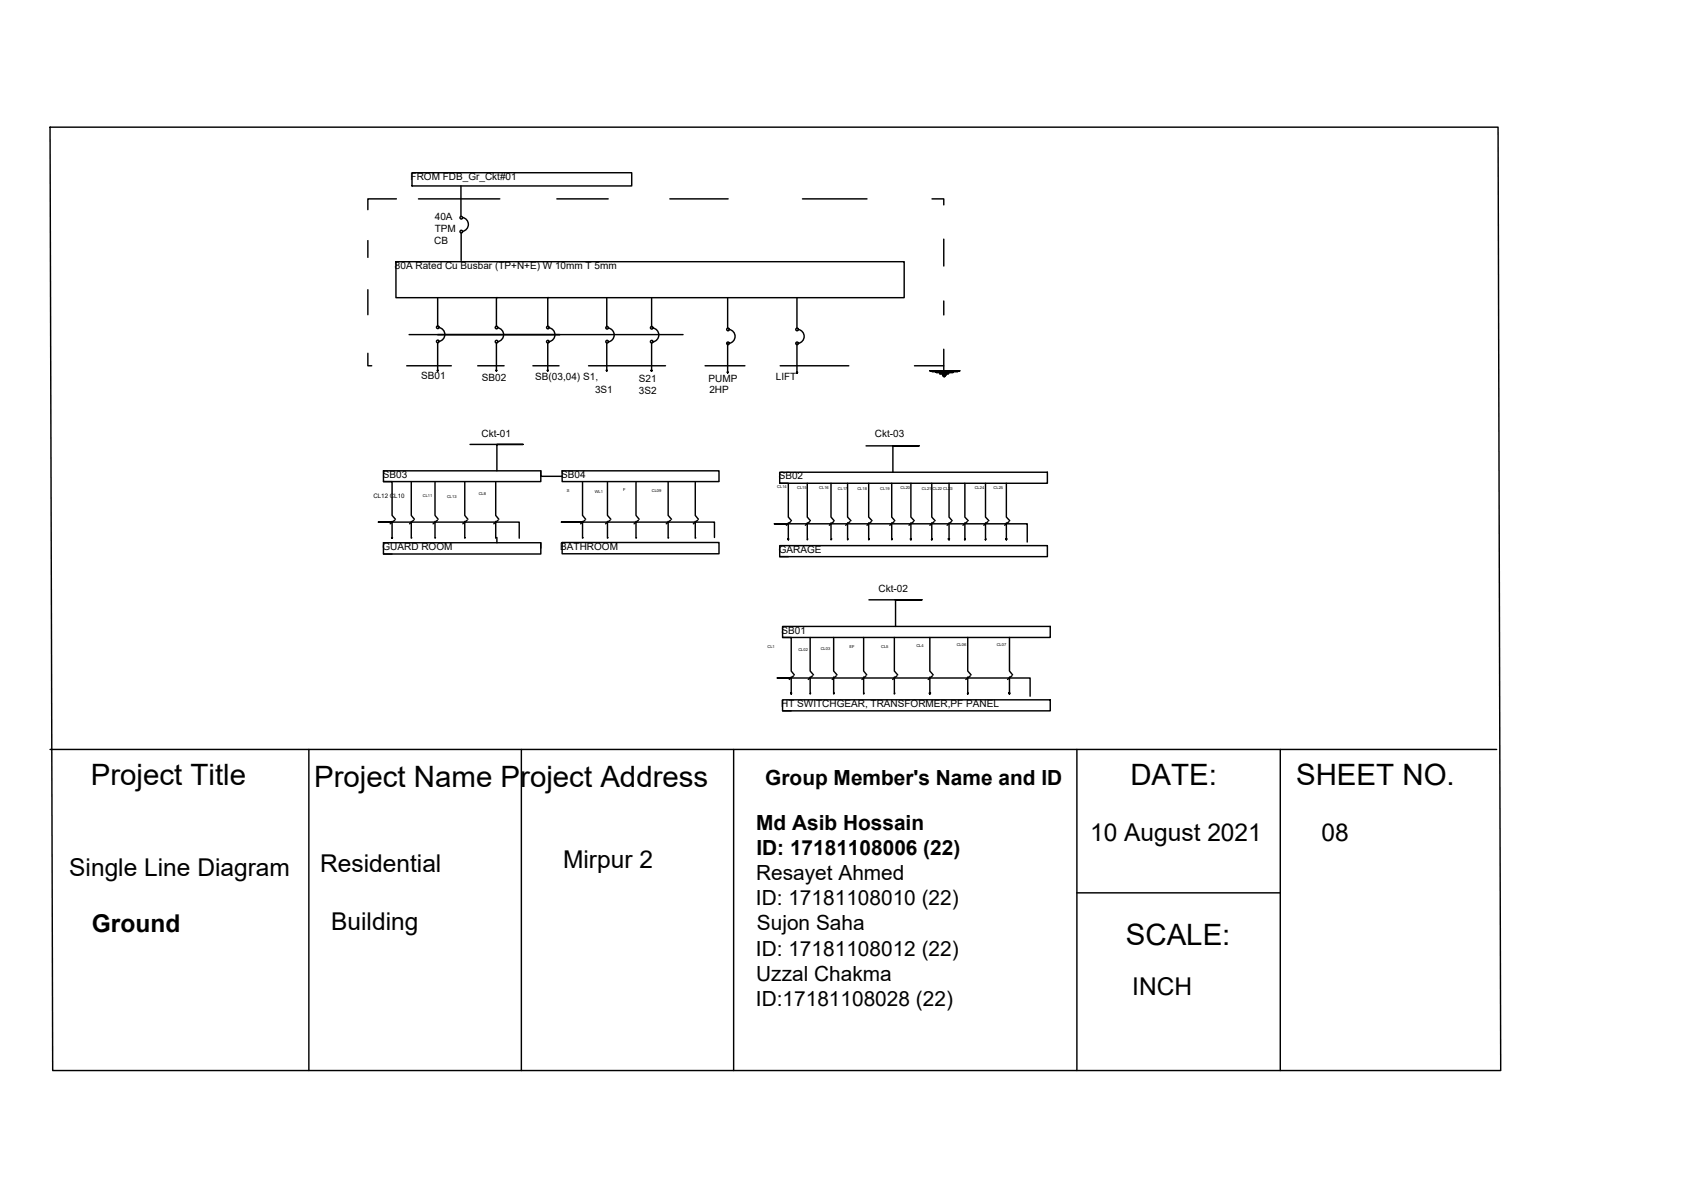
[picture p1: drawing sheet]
<svg xmlns="http://www.w3.org/2000/svg" width="297mm" height="210mm" viewBox="0 0 297 210" stroke-linecap="round" stroke-linejoin="round" font-family="sans-serif">
<!-- layer: PDF_0 -->
<g fill="none" stroke="#000" stroke-width=".25">
<path d="M8.8 22.5h255.6l.5 166.5h-255.6zM72.7 30.5h38.8v2.3h-38.8zM81.4 32.8v5.4M69.9 46.2h89.7v6.3h-89.7zM77.2 52.5v5.1M81.4 41.2v4.8M87.6 52.5h.1M87.6 52.5v5.2M96.7 52.5h.1M96.7 52.5v5.2M107.1 52.6v5.1M115 52.6v5.1"/>
<path d="M128.4 52.5v5.4M140.7 52.5v5.4M77.2 65.4h.2l-.2 .1zM77.2 60.5v4.9M83 78.5h9.3h-4.6v4.6M87.5 65.4h.2l-.1 .1v-.1v.1zM87.6 60.6v4.8M96.5 65.4h.3l-.1 .1v-.1v.1zM96.7 60.6v4.8M107 65.4h.2l-.1 .1v-.1v.1zM107.1 60.6v4.8M114.9 65.4h.2l-.1 .1z"/>
<path d="M115 65.4v.1M115 60.6v4.8M128.3 65.7h.2l-.1 .1zM128.4 60.7v5M140.6 65.7h.2l-.1 .2zM140.7 60.7v5M152.9 78.7h9.3h-4.6v4.7M67.7 83.1h27.7v1.9h-27.7zM67.7 85h1.5v6l.6 .7M67.7 95.8h27.7v2h-27.7zM67.7 97.8h1.5M69.2 92v3l-.1-.1h.2"/>
<path d="M69.2 92.2h-2.4h24.8v2.8M69.7 91.8l-.8 .7M72.6 85v6l.5 .7M72.6 92v3l.1-.1M73 91.8l-.7 .7M76.8 85v6l.5 .7M76.8 92v3l.1-.1M77.2 91.8l-.8 .7M82 85v6l.6 .7M82 92v3l.1-.1M82.5 91.8l-.8 .7M87.5 85v6l.5 .7"/>
<path d="M87.5 92v3l.1-.1M87.7 94.9v.9M87.9 91.8l-.7 .7M95.4 83.1v1h3.8M95.4 95.8v1M99.2 83.1h27.7v1.9h-27.7zM99.2 95.8h27.7v2h-27.7zM102.8 85v6l.6 .7M102.8 92v3l.1-.1M102.8 92.2h-3.7h27v2.7M103.2 91.8l-.7 .7M107.2 85v6l.6 .7"/>
<path d="M107.2 92v3l.1-.1M107.7 91.8l-.8 .7M112.3 85v6l.5 .7M112.3 92v3v-.1M112.7 91.8l-.8 .7M117.9 85v6l.6 .7M117.9 92v3l.1-.1M118.3 91.8l-.7 .7M122.7 85v6l.6 .7M122.7 92v3l.1-.1M123.1 91.8l-.7 .7M137.6 83.4h47.3v1.9h-47.3z"/>
<path d="M137.6 85.3h1.5v6l.6 .6M137.6 96.3h47.3v2h-47.3zM137.6 98.3h1.5M139.1 92.3v3v-.2v.2l.1-.2M139.1 92.5h-2.4h44.6v3.2M139.6 92.1l-.8 .6M142.5 85.3v6l.5 .6M142.5 92.3v3l.1-.2M142.9 92.1l-.8 .6M146.7 85.3v6l.5 .6M146.7 92.3v3l.1-.2M147.1 92.1l-.7 .6"/>
<path d="M149.6 85.3v6l.6 .6M149.6 92.3v3l.1-.2M150 92.1l-.7 .6M153.3 85.3v6l.6 .6M153.3 92.3v3l.1-.2M153.8 92.1l-.8 .6M157.4 85.3v6l.5 .6M157.4 92.3v3l.1-.2M157.8 92.1l-.8 .6M160.8 85.3v6l.6 .6M160.8 92.3v3l-.1-.2 .1 .2 .1-.2M161.2 92.1l-.8 .6"/>
<path d="M164.5 85.3v6l.5 .6M164.5 92.3v3l-.1-.2 .1 .2v-.2M164.9 92.1l-.8 .6M167.5 85.3v6l.5 .6M167.5 92.3v3l-.1-.2 .1 .2 .1-.2M167.9 92.1l-.7 .6M170.3 85.3v6l.6 .6M170.3 92.3v3l-.1-.2 .1 .2 .1-.2M170.7 92.1l-.7 .6M173.9 85.3v6l.6 .6M173.9 92.3v3l-.1-.2 .1 .2 .1-.2M174.4 92.1l-.8 .6"/>
<path d="M177.6 85.3v6l.6 .6M177.6 92.3v3l-.1-.2 .1 .2 .1-.2M178.1 92.1l-.8 .6M138.1 110.6h47.3v1.9h-47.3zM138.1 112.5h1.5v6l.6 .6M139.6 119.5v3v-.1v.1l.1-.1M139.6 119.7h-2.4h44.6v3.2M140.1 119.3l-.8 .6M143 112.5v6l.6 .6M143 119.5v3l.1-.1M143.4 119.3l-.8 .6M147.1 112.5v6l.6 .6"/>
<path d="M147.1 119.5v3l.2-.1M147.6 119.3l-.7 .6M152.4 112.5v6l.6 .6M152.4 119.5v3l.1-.1M152.9 119.3l-.8 .6M153.4 105.9h9.3h-4.6v4.7M157.8 112.5v6l.6 .6M157.8 119.5v3l.1-.1M158.3 119.3l-.7 .6M164.1 112.5v6l.6 .6M164.1 119.5v3l-.1-.1 .1 .1 .1-.1M164.6 119.3l-.8 .6"/>
<path d="M170.8 112.5v6l.6 .6M170.8 119.5v3l-.1-.1 .1 .1 .1-.1M171.3 119.3l-.8 .6M178.2 112.5v6l.5 .6M178.2 119.5v3l-.2-.1 .2 .1 .1-.1M178.6 119.3l-.8 .6M8.8 132.3h255.3M54.5 132.3v56.7M92 132.3v56.7M129.5 132.3v56.7M138.1 123.5h47.3v2h-47.3zM138.1 125.5h1.5"/>
<path d="M190.1 132.3v56.7M226 132.3v56.7M190.1 157.6h35.9"/>
</g>
<!-- layer: PDF_blue -->
<g fill="none" stroke="#000" stroke-width=".25">
<path d="M81.6 38.4a1.25 1.25 0 0 1 1.1 1.2 1.25 1.25 0 0 1-1.1 1.2"/>
<circle cx="81.4" cy="38.4" r=".23"/>
<circle cx="81.4" cy="40.9" r=".23"/>
</g>
<!-- layer: PDF_Red -->
<g fill="none" stroke="#000" stroke-width=".25">
<path d="M72.2 59.1h26.6h-21.6M77.5 57.8a1.25 1.25 0 0 1 1 1.2 1.25 1.25 0 0 1-1 1.3M87.9 57.9a1.25 1.25 0 0 1 1 1.2 1.25 1.25 0 0 1-1 1.2M96.9 57.9a1.25 1.25 0 0 1 1 1.2 1.25 1.25 0 0 1-1 1.2M98.8 59.1h21.8M107.4 57.9a1.25 1.25 0 0 1 1 1.2 1.25 1.25 0 0 1-1 1.3M115.3 57.9a1.25 1.25 0 0 1 1 1.2 1.25 1.25 0 0 1-1 1.3M128.7 58.2a1.25 1.25 0 0 1 1 1.2 1.25 1.25 0 0 1-1 1.2M140.9 58.2a1.25 1.25 0 0 1 1 1.2 1.25 1.25 0 0 1-1 1.2"/>
<circle cx="77.3" cy="57.8" r=".23"/>
<circle cx="87.6" cy="57.8" r=".23"/>
<circle cx="96.7" cy="57.8" r=".23"/>
<circle cx="107.2" cy="57.9" r=".23"/>
<circle cx="115" cy="57.9" r=".23"/>
<circle cx="128.5" cy="58.2" r=".23"/>
<circle cx="140.7" cy="58.2" r=".23"/>
<circle cx="77.3" cy="60.3" r=".23"/>
<circle cx="87.6" cy="60.3" r=".23"/>
<circle cx="96.7" cy="60.3" r=".23"/>
<circle cx="107.2" cy="60.3" r=".23"/>
<circle cx="115" cy="60.3" r=".23"/>
<circle cx="128.5" cy="60.6" r=".23"/>
<circle cx="140.7" cy="60.6" r=".23"/>
</g>
<!-- layer: PDF_Green -->
<g fill="none" stroke="#000" stroke-width=".25">
<path d="M70 35.1h-5.1v1.9M73.9 35.1h14.3M98.3 35.1h9M118.2 35.1h10.3M141.6 35.1h11.4M164.5 35.1h2.1v1.1M64.9 42.5v2.9M64.9 51.2v4.4M166.6 42.2v4.8M166.6 53.1v2.5M64.9 62.4v2.2h.7M71.8 64.6h7.9"/>
<path d="M84.3 64.6h4.7M94.1 64.6h4.6M103.9 64.6h13.6M124.4 64.6h7.1M137.7 64.6h12.1M166.6 61.7v2.9h-5.2M166.6 64.6v1M166.6 65.5h-2.5h5.3l-4.9 .1h4.6h-2.5v.2h-1.3h2.9h-1.6v.2h-.8h1.6h-.8v.2h-.2h.5l-.5 .2 .3 .2 .2-.2h-.3"/>
</g>
<g font-size="5.2">
<text x="16" y="138.5">Project Title</text>
<text x="55.4" y="139">Project Name Project Address</text>
<text x="199.5" y="138.5">DATE:</text>
<text x="228.8" y="138.6">SHEET NO.</text>
<text x="198.7" y="166.8">SCALE:</text>
</g>
<g font-size="4.3">
<text x="192.4" y="148.5">10 August 2021</text>
<text x="233.2" y="148.5">08</text>
<text x="12.2" y="154.6">Single Line Diagram</text>
<text x="56.5" y="153.9">Residential</text>
<text x="99.4" y="153.3">Mirpur 2</text>
<text x="16.2" y="164.6">Ground</text>
<text x="58.4" y="164.2">Building</text>
<text x="199.8" y="175.6">INCH</text>
</g>
<g font-size="3.7">
<text x="135.1" y="138.6">Group Member's Name and ID</text>
<text x="133.5" y="146.6">Md Asib Hossain</text>
<text x="133.5" y="155.4">Resayet Ahmed</text>
<text x="133.5" y="151">ID: 17181108006 (22)</text>
<text x="133.4" y="159.8">ID: 17181108010 (22)</text>
<text x="133.6" y="164.3">Sujon Saha</text>
<text x="133.4" y="168.7">ID: 17181108012 (22)</text>
<text x="133.5" y="173.1">Uzzal Chakma</text>
<text x="133.4" y="177.6">ID:17181108028 (22)</text>
</g>
<g font-size="1.8">
<text x="72.5" y="31.8">FROM FDB_Gr_Ckt#01</text>
<text x="76.7" y="38.9">40A</text>
<text x="76.7" y="41">TPM</text>
<text x="69.7" y="47.4">80A Rated Cu Busbar (TP+N+E) W 10mm T 5mm</text>
<text x="76.7" y="43.1">CB</text>
<text x="74.3" y="66.9">SB01</text>
<text x="85" y="67.2">SB02</text>
<text x="94.5" y="67.1">SB(03,04) S1,</text>
<text x="105" y="69.3">3S1</text>
<text x="112.8" y="67.5">S21</text>
<text x="112.8" y="69.6">3S2</text>
<text x="125" y="67.4">PUMP</text>
<text x="125.2" y="69.4">2HP</text>
<text x="136.9" y="67.2">LIFT</text>
<text x="85" y="77.1">Ckt-01</text>
<text x="154.4" y="77.2">Ckt-03</text>
<text x="67.6" y="84.3">SB03</text>
<text x="99" y="84.3">SB04</text>
<text x="137.4" y="84.6">SB02</text>
<text x="67.5" y="97.1">GUARD ROOM</text>
<text x="98.9" y="97.1">BATHROOM</text>
<text x="137.4" y="97.6">GARAGE</text>
<text x="155.1" y="104.5">Ckt-02</text>
<text x="138" y="111.9">SB01</text>
<text x="137.9" y="124.8">HT SWITCHGEAR, TRANSFORMER,PF PANEL</text>
</g>
<text font-size="1.1" x="65.9" y="87.9">CL12 CL10</text>
<g font-size=".7">
<text x="74.6" y="87.8">CL11</text>
<text x="78.9" y="87.9">CL13</text>
<text x="84.5" y="87.4">CL8</text>
<text x="100.1" y="86.8">S</text>
<text x="105" y="87">WL1</text>
<text x="110" y="86.7">F</text>
<text x="115" y="86.9">CL09</text>
<text x="137.2" y="86.2">CL14</text>
<text x="140.7" y="86.2">CL15</text>
<text x="144.6" y="86.3">CL16</text>
<text x="147.9" y="86.5">CL17</text>
<text x="151.3" y="86.4">CL18</text>
<text x="155.3" y="86.4">CL19</text>
<text x="158.9" y="86.4">CL20</text>
<text x="162.7" y="86.4">CL21 CL22 CL23</text>
<text x="172" y="86.3">CL24</text>
<text x="175.4" y="86.3">CL25</text>
<text x="135.5" y="114.5">CL1</text>
<text x="140.9" y="115">CL02</text>
<text x="144.9" y="114.8">CL03</text>
<text x="149.9" y="114.4">EF</text>
<text x="155.5" y="114.5">CL5</text>
<text x="161.7" y="114.2">CL4</text>
<text x="168.9" y="114.1">CL06</text>
<text x="175.9" y="114.1">CL07</text>
</g>
</svg>
